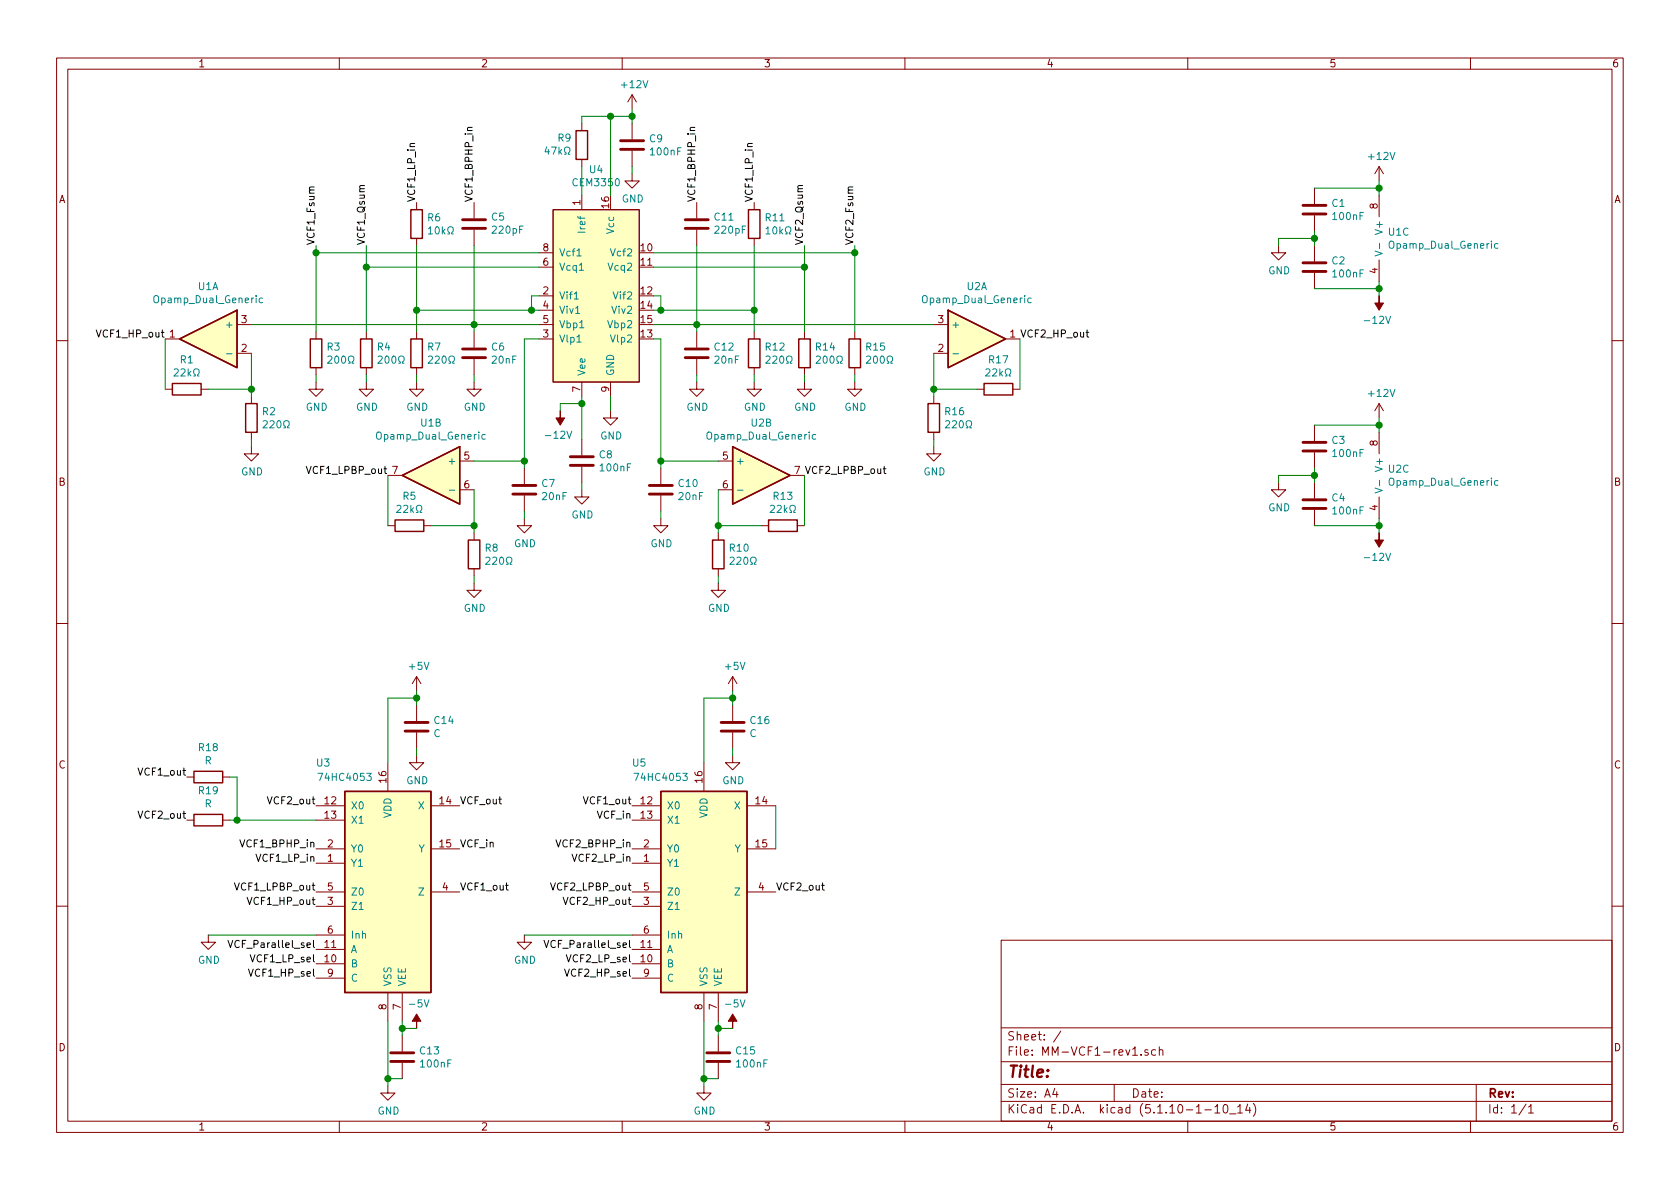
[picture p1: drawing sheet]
EESchema Schematic File Version 4
EELAYER 30 0
EELAYER END
$Descr A4 11693 8268
encoding utf-8
Sheet 1 1
Title ""
Date ""
Rev ""
Comp ""
Comment1 ""
Comment2 ""
Comment3 ""
Comment4 ""
$EndDescr
$Comp
L Device:C C10
U 1 1
P 4600 3400
F 0 "C10" H 4715 3446 50  0000 L CNN
F 1 "20nF" H 4715 3355 50  0000 L CNN
F 2 "" H 4638 3250 50  0001 C CNN
F 3 "~" H 4600 3400 50  0001 C CNN
	1    4600 3400
	1    0    0    -1  
$EndComp
$Comp
L Device:C C6
U 1 1
P 3300 2450
F 0 "C6" H 3415 2496 50  0000 L CNN
F 1 "20nF" H 3415 2405 50  0000 L CNN
F 2 "" H 3338 2300 50  0001 C CNN
F 3 "~" H 3300 2450 50  0001 C CNN
	1    3300 2450
	1    0    0    -1  
$EndComp
$Comp
L Device:C C8
U 1 1
P 4050 3200
F 0 "C8" H 4165 3246 50  0000 L CNN
F 1 "100nF" H 4165 3155 50  0000 L CNN
F 2 "" H 4088 3050 50  0001 C CNN
F 3 "~" H 4050 3200 50  0001 C CNN
	1    4050 3200
	1    0    0    -1  
$EndComp
$Comp
L Device:C C9
U 1 1
P 4400 1000
F 0 "C9" H 4515 1046 50  0000 L CNN
F 1 "100nF" H 4515 955 50  0000 L CNN
F 2 "" H 4438 850 50  0001 C CNN
F 3 "~" H 4400 1000 50  0001 C CNN
	1    4400 1000
	1    0    0    -1  
$EndComp
$Comp
L power:GND #PWR018
U 1 1
P 4400 1200
F 0 "#PWR018" H 4400 950 50  0001 C CNN
F 1 "GND" H 4405 1027 50  0000 C CNN
F 2 "" H 4400 1200 50  0001 C CNN
F 3 "" H 4400 1200 50  0001 C CNN
	1    4400 1200
	1    0    0    -1  
$EndComp
$Comp
L power:GND #PWR019
U 1 1
P 4600 3600
F 0 "#PWR019" H 4600 3350 50  0001 C CNN
F 1 "GND" H 4605 3427 50  0000 C CNN
F 2 "" H 4600 3600 50  0001 C CNN
F 3 "" H 4600 3600 50  0001 C CNN
	1    4600 3600
	1    0    0    -1  
$EndComp
$Comp
L power:GND #PWR015
U 1 1
P 4050 3400
F 0 "#PWR015" H 4050 3150 50  0001 C CNN
F 1 "GND" H 4055 3227 50  0000 C CNN
F 2 "" H 4050 3400 50  0001 C CNN
F 3 "" H 4050 3400 50  0001 C CNN
	1    4050 3400
	1    0    0    -1  
$EndComp
$Comp
L power:GND #PWR09
U 1 1
P 3300 2650
F 0 "#PWR09" H 3300 2400 50  0001 C CNN
F 1 "GND" H 3305 2477 50  0000 C CNN
F 2 "" H 3300 2650 50  0001 C CNN
F 3 "" H 3300 2650 50  0001 C CNN
	1    3300 2650
	1    0    0    -1  
$EndComp
Wire Wire Line
	3650 2350 3750 2350
Wire Wire Line
	3300 2300 3300 2250
Wire Wire Line
	3300 2250 3750 2250
Wire Wire Line
	3300 2600 3300 2650
$Comp
L power:-12V #PWR014
U 1 1
P 3900 2850
F 0 "#PWR014" H 3900 2950 50  0001 C CNN
F 1 "-12V" H 3915 3023 50  0000 C CNN
F 2 "" H 3900 2850 50  0001 C CNN
F 3 "" H 3900 2850 50  0001 C CNN
	1    3900 2850
	-1   0    0    1   
$EndComp
$Comp
L power:GND #PWR016
U 1 1
P 4250 2850
F 0 "#PWR016" H 4250 2600 50  0001 C CNN
F 1 "GND" H 4255 2677 50  0000 C CNN
F 2 "" H 4250 2850 50  0001 C CNN
F 3 "" H 4250 2850 50  0001 C CNN
	1    4250 2850
	1    0    0    -1  
$EndComp
Wire Wire Line
	4250 2750 4250 2850
Wire Wire Line
	4600 3550 4600 3600
Wire Wire Line
	4600 3250 4600 3200
Wire Wire Line
	4600 2350 4550 2350
$Comp
L power:+12V #PWR017
U 1 1
P 4400 750
F 0 "#PWR017" H 4400 600 50  0001 C CNN
F 1 "+12V" H 4415 923 50  0000 C CNN
F 2 "" H 4400 750 50  0001 C CNN
F 3 "" H 4400 750 50  0001 C CNN
	1    4400 750 
	1    0    0    -1  
$EndComp
Wire Wire Line
	4400 850  4400 800 
Wire Wire Line
	4400 1200 4400 1150
Wire Wire Line
	4400 800  4250 800 
Wire Wire Line
	4250 800  4250 1350
Connection ~ 4400 800 
Wire Wire Line
	4400 800  4400 750 
Wire Wire Line
	4050 3350 4050 3400
Wire Wire Line
	4050 1150 4050 1350
Wire Wire Line
	4050 850  4050 800 
Wire Wire Line
	4050 800  4250 800 
Connection ~ 4250 800 
$Comp
L Device:R R9
U 1 1
P 4050 1000
F 0 "R9" H 3981 954 50  0000 R CNN
F 1 "47kΩ" H 3981 1045 50  0000 R CNN
F 2 "" V 3980 1000 50  0001 C CNN
F 3 "~" H 4050 1000 50  0001 C CNN
	1    4050 1000
	1    0    0    1   
$EndComp
$Comp
L Device:C C5
U 1 1
P 3300 1550
F 0 "C5" H 3185 1504 50  0000 R CNN
F 1 "220pF" H 3185 1595 50  0000 R CNN
F 2 "" H 3338 1400 50  0001 C CNN
F 3 "~" H 3300 1550 50  0001 C CNN
	1    3300 1550
	-1   0    0    1   
$EndComp
Wire Wire Line
	3650 3250 3650 3200
$Comp
L Device:C C7
U 1 1
P 3650 3400
F 0 "C7" H 3765 3446 50  0000 L CNN
F 1 "20nF" H 3765 3355 50  0000 L CNN
F 2 "" H 3688 3250 50  0001 C CNN
F 3 "~" H 3650 3400 50  0001 C CNN
	1    3650 3400
	1    0    0    -1  
$EndComp
Wire Wire Line
	3650 3550 3650 3600
$Comp
L power:GND #PWR013
U 1 1
P 3650 3600
F 0 "#PWR013" H 3650 3350 50  0001 C CNN
F 1 "GND" H 3655 3427 50  0000 C CNN
F 2 "" H 3650 3600 50  0001 C CNN
F 3 "" H 3650 3600 50  0001 C CNN
	1    3650 3600
	1    0    0    -1  
$EndComp
$Comp
L power:GND #PWR020
U 1 1
P 4850 2650
F 0 "#PWR020" H 4850 2400 50  0001 C CNN
F 1 "GND" H 4855 2477 50  0000 C CNN
F 2 "" H 4850 2650 50  0001 C CNN
F 3 "" H 4850 2650 50  0001 C CNN
	1    4850 2650
	1    0    0    -1  
$EndComp
Wire Wire Line
	4550 2250 4850 2250
Wire Wire Line
	4850 2600 4850 2650
Wire Wire Line
	4850 2250 4850 2300
$Comp
L Device:C C12
U 1 1
P 4850 2450
F 0 "C12" H 4965 2496 50  0000 L CNN
F 1 "20nF" H 4965 2405 50  0000 L CNN
F 2 "" H 4888 2300 50  0001 C CNN
F 3 "~" H 4850 2450 50  0001 C CNN
	1    4850 2450
	1    0    0    -1  
$EndComp
Wire Wire Line
	4050 2750 4050 2800
Wire Wire Line
	3900 2850 3900 2800
Wire Wire Line
	3900 2800 4050 2800
Connection ~ 4050 2800
Wire Wire Line
	4050 2800 4050 3050
$Comp
L Device:R R12
U 1 1
P 5250 2450
F 0 "R12" H 5320 2496 50  0000 L CNN
F 1 "220Ω" H 5320 2405 50  0000 L CNN
F 2 "" V 5180 2450 50  0001 C CNN
F 3 "~" H 5250 2450 50  0001 C CNN
	1    5250 2450
	1    0    0    -1  
$EndComp
$Comp
L power:GND #PWR022
U 1 1
P 5250 2650
F 0 "#PWR022" H 5250 2400 50  0001 C CNN
F 1 "GND" H 5255 2477 50  0000 C CNN
F 2 "" H 5250 2650 50  0001 C CNN
F 3 "" H 5250 2650 50  0001 C CNN
	1    5250 2650
	1    0    0    -1  
$EndComp
$Comp
L power:GND #PWR08
U 1 1
P 2900 2650
F 0 "#PWR08" H 2900 2400 50  0001 C CNN
F 1 "GND" H 2905 2477 50  0000 C CNN
F 2 "" H 2900 2650 50  0001 C CNN
F 3 "" H 2900 2650 50  0001 C CNN
	1    2900 2650
	1    0    0    -1  
$EndComp
Wire Wire Line
	5250 2300 5250 2150
Wire Wire Line
	5250 2150 4600 2150
Wire Wire Line
	2900 2300 2900 2150
Wire Wire Line
	2900 2150 3700 2150
Wire Wire Line
	2900 2650 2900 2600
Wire Wire Line
	5250 2650 5250 2600
Wire Wire Line
	4600 2150 4600 2050
Wire Wire Line
	4600 2050 4550 2050
Connection ~ 4600 2150
Wire Wire Line
	4600 2150 4550 2150
Wire Wire Line
	3700 2150 3700 2050
Wire Wire Line
	3700 2050 3750 2050
Connection ~ 3700 2150
Wire Wire Line
	3700 2150 3750 2150
$Comp
L Device:R R7
U 1 1
P 2900 2450
F 0 "R7" H 2970 2496 50  0000 L CNN
F 1 "220Ω" H 2970 2405 50  0000 L CNN
F 2 "" V 2830 2450 50  0001 C CNN
F 3 "~" H 2900 2450 50  0001 C CNN
	1    2900 2450
	1    0    0    -1  
$EndComp
$Comp
L Device:R R14
U 1 1
P 5600 2450
F 0 "R14" H 5670 2496 50  0000 L CNN
F 1 "200Ω" H 5670 2405 50  0000 L CNN
F 2 "" V 5530 2450 50  0001 C CNN
F 3 "~" H 5600 2450 50  0001 C CNN
	1    5600 2450
	1    0    0    -1  
$EndComp
$Comp
L power:GND #PWR023
U 1 1
P 5600 2650
F 0 "#PWR023" H 5600 2400 50  0001 C CNN
F 1 "GND" H 5605 2477 50  0000 C CNN
F 2 "" H 5600 2650 50  0001 C CNN
F 3 "" H 5600 2650 50  0001 C CNN
	1    5600 2650
	1    0    0    -1  
$EndComp
$Comp
L Device:R R15
U 1 1
P 5950 2450
F 0 "R15" H 6020 2496 50  0000 L CNN
F 1 "200Ω" H 6020 2405 50  0000 L CNN
F 2 "" V 5880 2450 50  0001 C CNN
F 3 "~" H 5950 2450 50  0001 C CNN
	1    5950 2450
	1    0    0    -1  
$EndComp
$Comp
L power:GND #PWR024
U 1 1
P 5950 2650
F 0 "#PWR024" H 5950 2400 50  0001 C CNN
F 1 "GND" H 5955 2477 50  0000 C CNN
F 2 "" H 5950 2650 50  0001 C CNN
F 3 "" H 5950 2650 50  0001 C CNN
	1    5950 2650
	1    0    0    -1  
$EndComp
$Comp
L Device:R R4
U 1 1
P 2550 2450
F 0 "R4" H 2620 2496 50  0000 L CNN
F 1 "200Ω" H 2620 2405 50  0000 L CNN
F 2 "" V 2480 2450 50  0001 C CNN
F 3 "~" H 2550 2450 50  0001 C CNN
	1    2550 2450
	1    0    0    -1  
$EndComp
$Comp
L power:GND #PWR06
U 1 1
P 2550 2650
F 0 "#PWR06" H 2550 2400 50  0001 C CNN
F 1 "GND" H 2555 2477 50  0000 C CNN
F 2 "" H 2550 2650 50  0001 C CNN
F 3 "" H 2550 2650 50  0001 C CNN
	1    2550 2650
	1    0    0    -1  
$EndComp
$Comp
L Device:R R3
U 1 1
P 2200 2450
F 0 "R3" H 2270 2496 50  0000 L CNN
F 1 "200Ω" H 2270 2405 50  0000 L CNN
F 2 "" V 2130 2450 50  0001 C CNN
F 3 "~" H 2200 2450 50  0001 C CNN
	1    2200 2450
	1    0    0    -1  
$EndComp
$Comp
L power:GND #PWR05
U 1 1
P 2200 2650
F 0 "#PWR05" H 2200 2400 50  0001 C CNN
F 1 "GND" H 2205 2477 50  0000 C CNN
F 2 "" H 2200 2650 50  0001 C CNN
F 3 "" H 2200 2650 50  0001 C CNN
	1    2200 2650
	1    0    0    -1  
$EndComp
Wire Wire Line
	5600 2650 5600 2600
Wire Wire Line
	5950 2650 5950 2600
Wire Wire Line
	5600 2300 5600 1850
Wire Wire Line
	5600 1850 4550 1850
Wire Wire Line
	5950 2300 5950 1750
Wire Wire Line
	5950 1750 4550 1750
Wire Wire Line
	2550 2300 2550 1850
Wire Wire Line
	2550 1850 3750 1850
Wire Wire Line
	2200 2300 2200 1750
Wire Wire Line
	2200 1750 3750 1750
Wire Wire Line
	2200 2650 2200 2600
Wire Wire Line
	2550 2650 2550 2600
Text Label 2200 1700 1    50   ~ 0
VCF1_Fsum
Text Label 2550 1700 1    50   ~ 0
VCF1_Qsum
Text Label 2900 1400 1    50   ~ 0
VCF1_LP_in
Text Label 3300 1400 1    50   ~ 0
VCF1_BPHP_in
Wire Wire Line
	3300 1700 3300 2250
Connection ~ 3300 2250
$Comp
L Device:R R6
U 1 1
P 2900 1550
F 0 "R6" H 2970 1596 50  0000 L CNN
F 1 "10kΩ" H 2970 1505 50  0000 L CNN
F 2 "" V 2830 1550 50  0001 C CNN
F 3 "~" H 2900 1550 50  0001 C CNN
	1    2900 1550
	1    0    0    -1  
$EndComp
Wire Wire Line
	2900 1700 2900 2150
Connection ~ 2900 2150
Wire Wire Line
	2550 1850 2550 1700
Connection ~ 2550 1850
Wire Wire Line
	2200 1750 2200 1700
Connection ~ 2200 1750
Text Label 5950 1700 1    50   ~ 0
VCF2_Fsum
Text Label 5600 1700 1    50   ~ 0
VCF2_Qsum
$Comp
L Device:C C11
U 1 1
P 4850 1550
F 0 "C11" H 4735 1504 50  0000 R CNN
F 1 "220pF" H 4735 1595 50  0000 R CNN
F 2 "" H 4888 1400 50  0001 C CNN
F 3 "~" H 4850 1550 50  0001 C CNN
	1    4850 1550
	-1   0    0    1   
$EndComp
$Comp
L Device:R R11
U 1 1
P 5250 1550
F 0 "R11" H 5320 1596 50  0000 L CNN
F 1 "10kΩ" H 5320 1505 50  0000 L CNN
F 2 "" V 5180 1550 50  0001 C CNN
F 3 "~" H 5250 1550 50  0001 C CNN
	1    5250 1550
	1    0    0    -1  
$EndComp
Wire Wire Line
	4850 1700 4850 2250
Connection ~ 4850 2250
Wire Wire Line
	5250 1700 5250 2150
Connection ~ 5250 2150
Wire Wire Line
	5600 1700 5600 1850
Connection ~ 5600 1850
Wire Wire Line
	5950 1700 5950 1750
Connection ~ 5950 1750
Text Label 5250 1400 1    50   ~ 0
VCF1_LP_in
Text Label 4850 1400 1    50   ~ 0
VCF1_BPHP_in
$Comp
L Device:Opamp_Dual_Generic U2
U 1 1
P 6800 2350
F 0 "U2" H 6800 2717 50  0000 C CNN
F 1 "Opamp_Dual_Generic" H 6800 2626 50  0000 C CNN
F 2 "" H 6800 2350 50  0001 C CNN
F 3 "~" H 6800 2350 50  0001 C CNN
	1    6800 2350
	1    0    0    -1  
$EndComp
$Comp
L Device:Opamp_Dual_Generic U2
U 2 1
P 5300 3300
F 0 "U2" H 5300 3667 50  0000 C CNN
F 1 "Opamp_Dual_Generic" H 5300 3576 50  0000 C CNN
F 2 "" H 5300 3300 50  0001 C CNN
F 3 "~" H 5300 3300 50  0001 C CNN
	2    5300 3300
	1    0    0    -1  
$EndComp
$Comp
L Device:Opamp_Dual_Generic U1
U 1 1
P 1450 2350
F 0 "U1" H 1450 2717 50  0000 C CNN
F 1 "Opamp_Dual_Generic" H 1450 2626 50  0000 C CNN
F 2 "" H 1450 2350 50  0001 C CNN
F 3 "~" H 1450 2350 50  0001 C CNN
	1    1450 2350
	-1   0    0    -1  
$EndComp
$Comp
L Device:Opamp_Dual_Generic U1
U 2 1
P 3000 3300
F 0 "U1" H 3000 3667 50  0000 C CNN
F 1 "Opamp_Dual_Generic" H 3000 3576 50  0000 C CNN
F 2 "" H 3000 3300 50  0001 C CNN
F 3 "~" H 3000 3300 50  0001 C CNN
	2    3000 3300
	-1   0    0    -1  
$EndComp
$Comp
L Device:R R16
U 1 1
P 6500 2900
F 0 "R16" H 6570 2946 50  0000 L CNN
F 1 "220Ω" H 6570 2855 50  0000 L CNN
F 2 "" V 6430 2900 50  0001 C CNN
F 3 "~" H 6500 2900 50  0001 C CNN
	1    6500 2900
	1    0    0    -1  
$EndComp
$Comp
L Device:R R2
U 1 1
P 1750 2900
F 0 "R2" H 1820 2946 50  0000 L CNN
F 1 "220Ω" H 1820 2855 50  0000 L CNN
F 2 "" V 1680 2900 50  0001 C CNN
F 3 "~" H 1750 2900 50  0001 C CNN
	1    1750 2900
	1    0    0    -1  
$EndComp
$Comp
L Device:R R17
U 1 1
P 6950 2700
F 0 "R17" V 6743 2700 50  0000 C CNN
F 1 "22kΩ" V 6834 2700 50  0000 C CNN
F 2 "" V 6880 2700 50  0001 C CNN
F 3 "~" H 6950 2700 50  0001 C CNN
	1    6950 2700
	0    1    1    0   
$EndComp
$Comp
L Device:R R1
U 1 1
P 1300 2700
F 0 "R1" V 1093 2700 50  0000 C CNN
F 1 "22kΩ" V 1184 2700 50  0000 C CNN
F 2 "" V 1230 2700 50  0001 C CNN
F 3 "~" H 1300 2700 50  0001 C CNN
	1    1300 2700
	0    1    1    0   
$EndComp
$Comp
L power:GND #PWR04
U 1 1
P 1750 3100
F 0 "#PWR04" H 1750 2850 50  0001 C CNN
F 1 "GND" H 1755 2927 50  0000 C CNN
F 2 "" H 1750 3100 50  0001 C CNN
F 3 "" H 1750 3100 50  0001 C CNN
	1    1750 3100
	1    0    0    -1  
$EndComp
$Comp
L power:GND #PWR025
U 1 1
P 6500 3100
F 0 "#PWR025" H 6500 2850 50  0001 C CNN
F 1 "GND" H 6505 2927 50  0000 C CNN
F 2 "" H 6500 3100 50  0001 C CNN
F 3 "" H 6500 3100 50  0001 C CNN
	1    6500 3100
	1    0    0    -1  
$EndComp
Wire Wire Line
	4850 2250 6500 2250
Wire Wire Line
	6500 2750 6500 2700
Wire Wire Line
	6800 2700 6500 2700
Connection ~ 6500 2700
Wire Wire Line
	6500 2700 6500 2450
Wire Wire Line
	7100 2700 7100 2350
Wire Wire Line
	6500 3100 6500 3050
Wire Wire Line
	1750 2450 1750 2700
Wire Wire Line
	1450 2700 1750 2700
Connection ~ 1750 2700
Wire Wire Line
	1750 2700 1750 2750
Wire Wire Line
	1750 2250 3300 2250
Wire Wire Line
	1150 2700 1150 2350
Wire Wire Line
	1750 3100 1750 3050
$Comp
L Device:R R10
U 1 1
P 5000 3850
F 0 "R10" H 5070 3896 50  0000 L CNN
F 1 "220Ω" H 5070 3805 50  0000 L CNN
F 2 "" V 4930 3850 50  0001 C CNN
F 3 "~" H 5000 3850 50  0001 C CNN
	1    5000 3850
	1    0    0    -1  
$EndComp
$Comp
L Device:R R13
U 1 1
P 5450 3650
F 0 "R13" V 5243 3650 50  0000 C CNN
F 1 "22kΩ" V 5334 3650 50  0000 C CNN
F 2 "" V 5380 3650 50  0001 C CNN
F 3 "~" H 5450 3650 50  0001 C CNN
	1    5450 3650
	0    1    1    0   
$EndComp
$Comp
L power:GND #PWR021
U 1 1
P 5000 4050
F 0 "#PWR021" H 5000 3800 50  0001 C CNN
F 1 "GND" H 5005 3877 50  0000 C CNN
F 2 "" H 5000 4050 50  0001 C CNN
F 3 "" H 5000 4050 50  0001 C CNN
	1    5000 4050
	1    0    0    -1  
$EndComp
Wire Wire Line
	5000 3700 5000 3650
Wire Wire Line
	5300 3650 5000 3650
Connection ~ 5000 3650
Wire Wire Line
	5000 3650 5000 3400
Wire Wire Line
	5600 3650 5600 3300
Wire Wire Line
	5000 4050 5000 4000
Wire Wire Line
	5000 3200 4600 3200
Connection ~ 4600 3200
Wire Wire Line
	4600 3200 4600 2350
$Comp
L Device:R R8
U 1 1
P 3300 3850
F 0 "R8" H 3370 3896 50  0000 L CNN
F 1 "220Ω" H 3370 3805 50  0000 L CNN
F 2 "" V 3230 3850 50  0001 C CNN
F 3 "~" H 3300 3850 50  0001 C CNN
	1    3300 3850
	1    0    0    -1  
$EndComp
$Comp
L Device:R R5
U 1 1
P 2850 3650
F 0 "R5" V 2643 3650 50  0000 C CNN
F 1 "22kΩ" V 2734 3650 50  0000 C CNN
F 2 "" V 2780 3650 50  0001 C CNN
F 3 "~" H 2850 3650 50  0001 C CNN
	1    2850 3650
	0    1    1    0   
$EndComp
$Comp
L power:GND #PWR010
U 1 1
P 3300 4050
F 0 "#PWR010" H 3300 3800 50  0001 C CNN
F 1 "GND" H 3305 3877 50  0000 C CNN
F 2 "" H 3300 4050 50  0001 C CNN
F 3 "" H 3300 4050 50  0001 C CNN
	1    3300 4050
	1    0    0    -1  
$EndComp
Wire Wire Line
	3300 3400 3300 3650
Wire Wire Line
	3000 3650 3300 3650
Connection ~ 3300 3650
Wire Wire Line
	3300 3650 3300 3700
Wire Wire Line
	2700 3650 2700 3300
Wire Wire Line
	3300 4050 3300 4000
Wire Wire Line
	3300 3200 3650 3200
Connection ~ 3650 3200
Wire Wire Line
	3650 3200 3650 2350
Text Label 5600 3300 0    50   ~ 0
VCF2_LPBP_out
Text Label 7100 2350 0    50   ~ 0
VCF2_HP_out
Text Label 2700 3300 2    50   ~ 0
VCF1_LPBP_out
Text Label 1150 2350 2    50   ~ 0
VCF1_HP_out
$Comp
L Device:Opamp_Dual_Generic U1
U 3 1
P 9700 1650
F 0 "U1" H 9658 1696 50  0000 L CNN
F 1 "Opamp_Dual_Generic" H 9658 1605 50  0000 L CNN
F 2 "" H 9700 1650 50  0001 C CNN
F 3 "~" H 9700 1650 50  0001 C CNN
	3    9700 1650
	1    0    0    -1  
$EndComp
$Comp
L Device:C C1
U 1 1
P 9150 1450
F 0 "C1" H 9265 1496 50  0000 L CNN
F 1 "100nF" H 9265 1405 50  0000 L CNN
F 2 "" H 9188 1300 50  0001 C CNN
F 3 "~" H 9150 1450 50  0001 C CNN
	1    9150 1450
	1    0    0    -1  
$EndComp
$Comp
L Device:C C2
U 1 1
P 9150 1850
F 0 "C2" H 9265 1896 50  0000 L CNN
F 1 "100nF" H 9265 1805 50  0000 L CNN
F 2 "" H 9188 1700 50  0001 C CNN
F 3 "~" H 9150 1850 50  0001 C CNN
	1    9150 1850
	1    0    0    -1  
$EndComp
$Comp
L power:GND #PWR01
U 1 1
P 8900 1700
F 0 "#PWR01" H 8900 1450 50  0001 C CNN
F 1 "GND" H 8905 1527 50  0000 C CNN
F 2 "" H 8900 1700 50  0001 C CNN
F 3 "" H 8900 1700 50  0001 C CNN
	1    8900 1700
	1    0    0    -1  
$EndComp
$Comp
L power:-12V #PWR03
U 1 1
P 9600 2050
F 0 "#PWR03" H 9600 2150 50  0001 C CNN
F 1 "-12V" H 9615 2223 50  0000 C CNN
F 2 "" H 9600 2050 50  0001 C CNN
F 3 "" H 9600 2050 50  0001 C CNN
	1    9600 2050
	-1   0    0    1   
$EndComp
$Comp
L power:+12V #PWR02
U 1 1
P 9600 1250
F 0 "#PWR02" H 9600 1100 50  0001 C CNN
F 1 "+12V" H 9615 1423 50  0000 C CNN
F 2 "" H 9600 1250 50  0001 C CNN
F 3 "" H 9600 1250 50  0001 C CNN
	1    9600 1250
	1    0    0    -1  
$EndComp
Wire Wire Line
	9600 1250 9600 1300
Wire Wire Line
	9600 1950 9600 2000
Wire Wire Line
	9150 1600 9150 1650
Wire Wire Line
	8900 1700 8900 1650
Wire Wire Line
	8900 1650 9150 1650
Connection ~ 9150 1650
Wire Wire Line
	9150 1650 9150 1700
Wire Wire Line
	9150 1300 9600 1300
Connection ~ 9600 1300
Wire Wire Line
	9600 1300 9600 1350
Wire Wire Line
	9150 2000 9600 2000
Connection ~ 9600 2000
Wire Wire Line
	9600 2000 9600 2050
$Comp
L Device:Opamp_Dual_Generic U2
U 3 1
P 9700 3300
F 0 "U2" H 9658 3346 50  0000 L CNN
F 1 "Opamp_Dual_Generic" H 9658 3255 50  0000 L CNN
F 2 "" H 9700 3300 50  0001 C CNN
F 3 "~" H 9700 3300 50  0001 C CNN
	3    9700 3300
	1    0    0    -1  
$EndComp
$Comp
L Device:C C3
U 1 1
P 9150 3100
F 0 "C3" H 9265 3146 50  0000 L CNN
F 1 "100nF" H 9265 3055 50  0000 L CNN
F 2 "" H 9188 2950 50  0001 C CNN
F 3 "~" H 9150 3100 50  0001 C CNN
	1    9150 3100
	1    0    0    -1  
$EndComp
$Comp
L Device:C C4
U 1 1
P 9150 3500
F 0 "C4" H 9265 3546 50  0000 L CNN
F 1 "100nF" H 9265 3455 50  0000 L CNN
F 2 "" H 9188 3350 50  0001 C CNN
F 3 "~" H 9150 3500 50  0001 C CNN
	1    9150 3500
	1    0    0    -1  
$EndComp
$Comp
L power:GND #PWR07
U 1 1
P 8900 3350
F 0 "#PWR07" H 8900 3100 50  0001 C CNN
F 1 "GND" H 8905 3177 50  0000 C CNN
F 2 "" H 8900 3350 50  0001 C CNN
F 3 "" H 8900 3350 50  0001 C CNN
	1    8900 3350
	1    0    0    -1  
$EndComp
$Comp
L power:-12V #PWR012
U 1 1
P 9600 3700
F 0 "#PWR012" H 9600 3800 50  0001 C CNN
F 1 "-12V" H 9615 3873 50  0000 C CNN
F 2 "" H 9600 3700 50  0001 C CNN
F 3 "" H 9600 3700 50  0001 C CNN
	1    9600 3700
	-1   0    0    1   
$EndComp
$Comp
L power:+12V #PWR011
U 1 1
P 9600 2900
F 0 "#PWR011" H 9600 2750 50  0001 C CNN
F 1 "+12V" H 9615 3073 50  0000 C CNN
F 2 "" H 9600 2900 50  0001 C CNN
F 3 "" H 9600 2900 50  0001 C CNN
	1    9600 2900
	1    0    0    -1  
$EndComp
Wire Wire Line
	9600 2900 9600 2950
Wire Wire Line
	9600 3600 9600 3650
Wire Wire Line
	9150 3250 9150 3300
Wire Wire Line
	8900 3350 8900 3300
Wire Wire Line
	8900 3300 9150 3300
Connection ~ 9150 3300
Wire Wire Line
	9150 3300 9150 3350
Wire Wire Line
	9150 2950 9600 2950
Connection ~ 9600 2950
Wire Wire Line
	9600 2950 9600 3000
Wire Wire Line
	9150 3650 9600 3650
Connection ~ 9600 3650
Wire Wire Line
	9600 3650 9600 3700
$Comp
L ModularMayhemSymbols:CEM3350 U4
U 1 1
P 4150 2050
F 0 "U4" H 4150 2931 50  0000 C CNN
F 1 "CEM3350" H 4150 2840 50  0000 C CNN
F 2 "" H 3350 2950 50  0001 C CNN
F 3 "" H 3350 2950 50  0001 C CNN
	1    4150 2050
	1    0    0    -1  
$EndComp
$Comp
L 4xxx:4053 U3
U 1 1
P 2700 6200
F 0 "U3" H 2250 7100 50  0000 C CNN
F 1 "74HC4053" H 2400 7000 50  0000 C CNN
F 2 "" H 2700 6200 50  0001 C CNN
F 3 "http://www.intersil.com/content/dam/Intersil/documents/cd40/cd4051bms-52bms-53bms.pdf" H 2700 6200 50  0001 C CNN
	1    2700 6200
	1    0    0    -1  
$EndComp
$Comp
L power:GND #PWR027
U 1 1
P 2700 7550
F 0 "#PWR027" H 2700 7300 50  0001 C CNN
F 1 "GND" H 2705 7377 50  0000 C CNN
F 2 "" H 2700 7550 50  0001 C CNN
F 3 "" H 2700 7550 50  0001 C CNN
	1    2700 7550
	1    0    0    -1  
$EndComp
$Comp
L Device:C C13
U 1 1
P 2800 7350
F 0 "C13" H 2915 7396 50  0000 L CNN
F 1 "100nF" H 2915 7305 50  0000 L CNN
F 2 "" H 2838 7200 50  0001 C CNN
F 3 "~" H 2800 7350 50  0001 C CNN
	1    2800 7350
	1    0    0    -1  
$EndComp
Wire Wire Line
	2700 7100 2700 7500
Wire Wire Line
	2800 7500 2700 7500
Connection ~ 2700 7500
Wire Wire Line
	2700 7500 2700 7550
Wire Wire Line
	2800 7200 2800 7150
$Comp
L power:-5V #PWR030
U 1 1
P 2900 7150
F 0 "#PWR030" H 2900 7250 50  0001 C CNN
F 1 "-5V" H 2915 7323 50  0000 C CNN
F 2 "" H 2900 7150 50  0001 C CNN
F 3 "" H 2900 7150 50  0001 C CNN
	1    2900 7150
	1    0    0    -1  
$EndComp
Wire Wire Line
	2900 7150 2800 7150
Connection ~ 2800 7150
Wire Wire Line
	2800 7150 2800 7100
$Comp
L power:GND #PWR029
U 1 1
P 2900 5250
F 0 "#PWR029" H 2900 5000 50  0001 C CNN
F 1 "GND" H 2905 5077 50  0000 C CNN
F 2 "" H 2900 5250 50  0001 C CNN
F 3 "" H 2900 5250 50  0001 C CNN
	1    2900 5250
	1    0    0    -1  
$EndComp
$Comp
L Device:C C14
U 1 1
P 2900 5050
F 0 "C14" H 3015 5096 50  0000 L CNN
F 1 "C" H 3015 5005 50  0000 L CNN
F 2 "" H 2938 4900 50  0001 C CNN
F 3 "~" H 2900 5050 50  0001 C CNN
	1    2900 5050
	1    0    0    -1  
$EndComp
$Comp
L power:+5V #PWR028
U 1 1
P 2900 4800
F 0 "#PWR028" H 2900 4650 50  0001 C CNN
F 1 "+5V" H 2915 4973 50  0000 C CNN
F 2 "" H 2900 4800 50  0001 C CNN
F 3 "" H 2900 4800 50  0001 C CNN
	1    2900 4800
	1    0    0    -1  
$EndComp
Wire Wire Line
	2900 4900 2900 4850
Wire Wire Line
	2900 5250 2900 5200
Wire Wire Line
	2700 5300 2700 4850
Wire Wire Line
	2700 4850 2900 4850
Connection ~ 2900 4850
Wire Wire Line
	2900 4850 2900 4800
Text Label 2200 6700 2    50   ~ 0
VCF1_LP_sel
Text Label 2200 6800 2    50   ~ 0
VCF1_HP_sel
Text Label 3200 5900 0    50   ~ 0
VCF_in
Text Label 2200 6000 2    50   ~ 0
VCF1_LP_in
Text Label 2200 5900 2    50   ~ 0
VCF1_BPHP_in
Text Label 2200 6300 2    50   ~ 0
VCF1_HP_out
Text Label 2200 6200 2    50   ~ 0
VCF1_LPBP_out
$Comp
L 4xxx:4053 U5
U 1 1
P 4900 6200
F 0 "U5" H 4450 7100 50  0000 C CNN
F 1 "74HC4053" H 4600 7000 50  0000 C CNN
F 2 "" H 4900 6200 50  0001 C CNN
F 3 "http://www.intersil.com/content/dam/Intersil/documents/cd40/cd4051bms-52bms-53bms.pdf" H 4900 6200 50  0001 C CNN
	1    4900 6200
	1    0    0    -1  
$EndComp
$Comp
L power:GND #PWR032
U 1 1
P 4900 7550
F 0 "#PWR032" H 4900 7300 50  0001 C CNN
F 1 "GND" H 4905 7377 50  0000 C CNN
F 2 "" H 4900 7550 50  0001 C CNN
F 3 "" H 4900 7550 50  0001 C CNN
	1    4900 7550
	1    0    0    -1  
$EndComp
$Comp
L Device:C C15
U 1 1
P 5000 7350
F 0 "C15" H 5115 7396 50  0000 L CNN
F 1 "100nF" H 5115 7305 50  0000 L CNN
F 2 "" H 5038 7200 50  0001 C CNN
F 3 "~" H 5000 7350 50  0001 C CNN
	1    5000 7350
	1    0    0    -1  
$EndComp
Wire Wire Line
	4900 7100 4900 7500
Wire Wire Line
	5000 7500 4900 7500
Connection ~ 4900 7500
Wire Wire Line
	4900 7500 4900 7550
Wire Wire Line
	5000 7200 5000 7150
$Comp
L power:-5V #PWR035
U 1 1
P 5100 7150
F 0 "#PWR035" H 5100 7250 50  0001 C CNN
F 1 "-5V" H 5115 7323 50  0000 C CNN
F 2 "" H 5100 7150 50  0001 C CNN
F 3 "" H 5100 7150 50  0001 C CNN
	1    5100 7150
	1    0    0    -1  
$EndComp
Wire Wire Line
	5100 7150 5000 7150
Connection ~ 5000 7150
Wire Wire Line
	5000 7150 5000 7100
$Comp
L power:GND #PWR034
U 1 1
P 5100 5250
F 0 "#PWR034" H 5100 5000 50  0001 C CNN
F 1 "GND" H 5105 5077 50  0000 C CNN
F 2 "" H 5100 5250 50  0001 C CNN
F 3 "" H 5100 5250 50  0001 C CNN
	1    5100 5250
	1    0    0    -1  
$EndComp
$Comp
L Device:C C16
U 1 1
P 5100 5050
F 0 "C16" H 5215 5096 50  0000 L CNN
F 1 "C" H 5215 5005 50  0000 L CNN
F 2 "" H 5138 4900 50  0001 C CNN
F 3 "~" H 5100 5050 50  0001 C CNN
	1    5100 5050
	1    0    0    -1  
$EndComp
$Comp
L power:+5V #PWR033
U 1 1
P 5100 4800
F 0 "#PWR033" H 5100 4650 50  0001 C CNN
F 1 "+5V" H 5115 4973 50  0000 C CNN
F 2 "" H 5100 4800 50  0001 C CNN
F 3 "" H 5100 4800 50  0001 C CNN
	1    5100 4800
	1    0    0    -1  
$EndComp
Wire Wire Line
	5100 4900 5100 4850
Wire Wire Line
	5100 5250 5100 5200
Wire Wire Line
	4900 5300 4900 4850
Wire Wire Line
	4900 4850 5100 4850
Connection ~ 5100 4850
Wire Wire Line
	5100 4850 5100 4800
Text Label 4400 6700 2    50   ~ 0
VCF2_LP_sel
Text Label 4400 6800 2    50   ~ 0
VCF2_HP_sel
Text Label 4400 6300 2    50   ~ 0
VCF2_HP_out
Text Label 4400 6200 2    50   ~ 0
VCF2_LPBP_out
Text Label 4400 6000 2    50   ~ 0
VCF2_LP_in
Text Label 4400 5900 2    50   ~ 0
VCF2_BPHP_in
Wire Wire Line
	5400 5900 5400 5600
Text Label 4400 6600 2    50   ~ 0
VCF_Parallel_sel
Text Label 4400 5700 2    50   ~ 0
VCF_in
Text Label 3200 6200 0    50   ~ 0
VCF1_out
Text Label 4400 5600 2    50   ~ 0
VCF1_out
Text Label 3200 5600 0    50   ~ 0
VCF_out
Text Label 2200 5600 2    50   ~ 0
VCF2_out
Text Label 5400 6200 0    50   ~ 0
VCF2_out
Text Label 2200 6600 2    50   ~ 0
VCF_Parallel_sel
$Comp
L Device:R R19
U 1 1
P 1450 5700
F 0 "R19" V 1243 5700 50  0000 C CNN
F 1 "R" V 1334 5700 50  0000 C CNN
F 2 "" V 1380 5700 50  0001 C CNN
F 3 "~" H 1450 5700 50  0001 C CNN
	1    1450 5700
	0    1    1    0   
$EndComp
$Comp
L Device:R R18
U 1 1
P 1450 5400
F 0 "R18" V 1243 5400 50  0000 C CNN
F 1 "R" V 1334 5400 50  0000 C CNN
F 2 "" V 1380 5400 50  0001 C CNN
F 3 "~" H 1450 5400 50  0001 C CNN
	1    1450 5400
	0    1    1    0   
$EndComp
Wire Wire Line
	1600 5700 1650 5700
Wire Wire Line
	1600 5400 1650 5400
Wire Wire Line
	1650 5400 1650 5700
Connection ~ 1650 5700
Wire Wire Line
	1650 5700 2200 5700
Text Label 1300 5700 2    50   ~ 0
VCF2_out
Text Label 1300 5400 2    50   ~ 0
VCF1_out
$Comp
L power:GND #PWR031
U 1 1
P 3650 6500
F 0 "#PWR031" H 3650 6250 50  0001 C CNN
F 1 "GND" H 3655 6327 50  0000 C CNN
F 2 "" H 3650 6500 50  0001 C CNN
F 3 "" H 3650 6500 50  0001 C CNN
	1    3650 6500
	1    0    0    -1  
$EndComp
$Comp
L power:GND #PWR026
U 1 1
P 1450 6500
F 0 "#PWR026" H 1450 6250 50  0001 C CNN
F 1 "GND" H 1455 6327 50  0000 C CNN
F 2 "" H 1450 6500 50  0001 C CNN
F 3 "" H 1450 6500 50  0001 C CNN
	1    1450 6500
	1    0    0    -1  
$EndComp
Wire Wire Line
	3650 6500 4400 6500
Wire Wire Line
	1450 6500 2200 6500
$EndSCHEMATC
